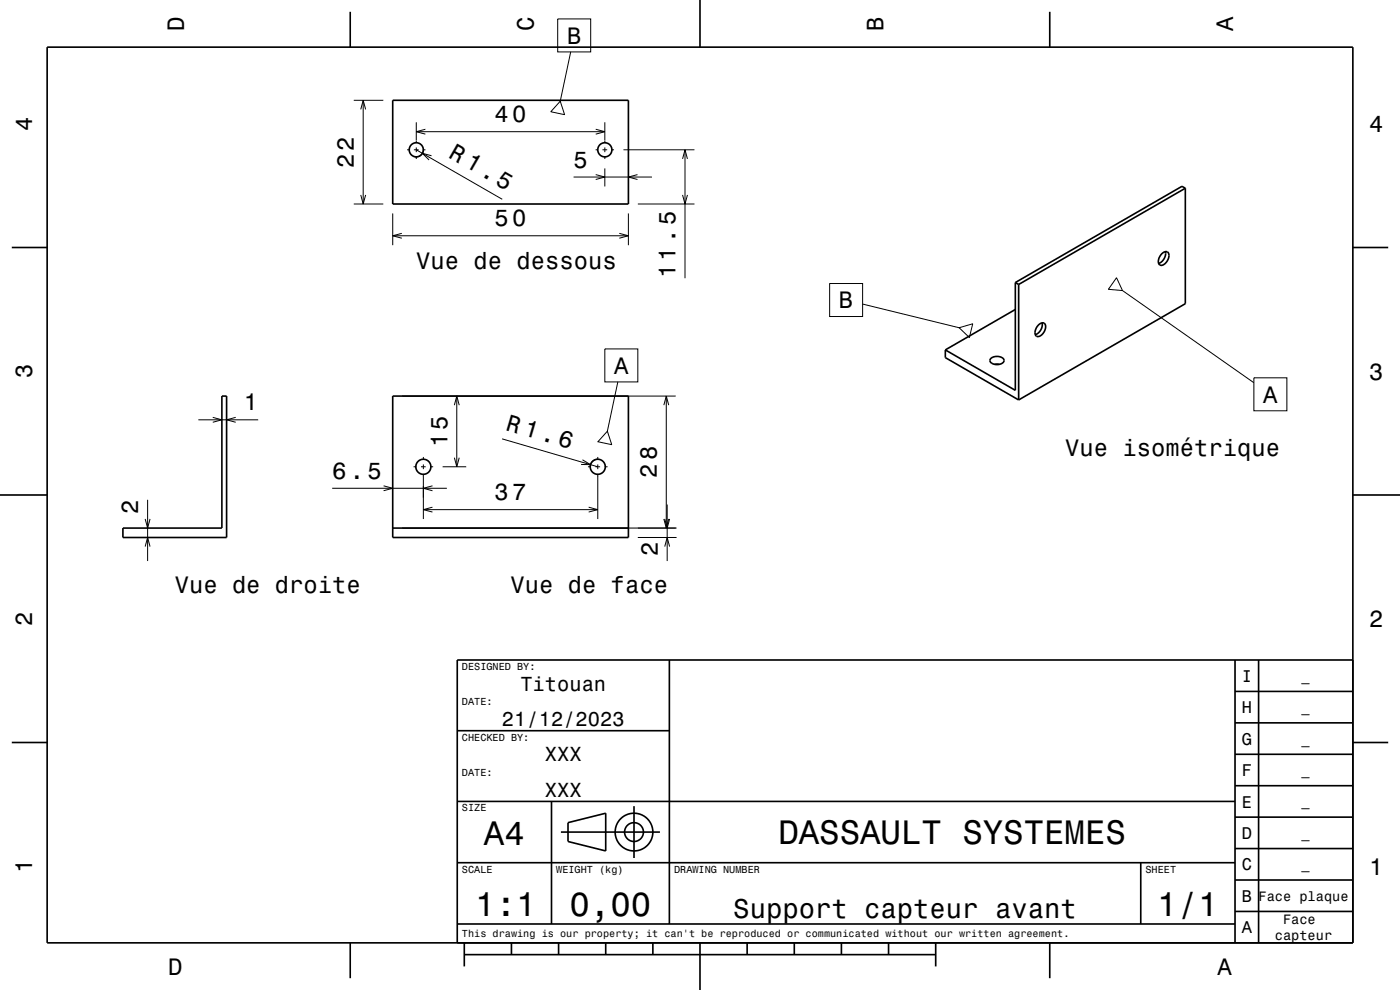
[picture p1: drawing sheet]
<svg xmlns="http://www.w3.org/2000/svg" width="297mm" height="210mm" viewBox="0 0 297 210" stroke-linecap="round" stroke-linejoin="round" font-family="sans-serif">
<g fill="none" stroke="#000" stroke-width=".21">
<path d="M118.3 4h7v7h-7zM121.1 11l-2.2 10.5M75 21.3h6.3M76.5 23.2l.6-1.9 .5 1.9M77.1 21.3v22M86.4 31.8h.4M87.8 31.8h1M88.3 25.9v4.4M88.3 31.3v1M88.3 33.3v.4M88.3 31.8l18.2 10.5M88.3 27.9h40"/>
<path d="M90.2 27.4l-1.9 .5 1.9 .6M90.3 31.8h-.5a1.5 1.5 0 0 1-1.9 1.4M91.5 33l-1.9-.5 1.4 1.4M118.9 21.5l.9 2.8-3-.6zM121.7 37.6h16.6M126.4 31.8h.4M126.4 27.4l1.9 .5-1.9 .6M126.4 37l1.9 .6-1.9 .5M127.8 31.8h1M128.3 25.9v4.4M128.3 31.3v1M128.3 33.3v.4"/>
<path d="M128.3 35.7v3.9M129.8 31.8h.5M132.3 31.8h15M135.2 37l-1.9 .6 1.9 .5M144.8 33.7l.5-1.9 .5 1.9M145.3 31.8v27.2M75 43.3h6.3M76.5 41.3l.6 2 .5-2M83.3 45.3v6.7M83.3 50h50M85.2 49.5l-1.9 .5 1.9 .5M131.4 49.5l1.9 .5-1.9 .5"/>
<path d="M133.3 45.3v6.7M135.3 43.3h12M144.8 41.3l.5 2 .5-2M236.9 58.9l1.2 2.7-3-.2zM128.3 74h7v7h-7zM176 60.1h7v7h-7zM183 64.5l20.5 5M203.5 69.5l2.9-.8-.8 2.9zM238.1 61.6l27.9 19.6M42.1 89.1h12.7M45.1 88.5l2 .6-2 .5M50 88.5l-1.9 .6 1.9 .5"/>
<path d="M85.3 84h58M87.7 99h.6M89.3 99h1M89.8 96.9v.6M89.8 98.5v1M91.3 99h.6M93.9 99h5M96.4 97.1l.5 1.9 .5-1.9M96.4 85.9l.5-1.9 .5 1.9M96.9 84v15M106.5 93.1l20.3 5.9M123.6 97.5l1.7 1.1-2-.1"/>
<path d="M124.7 99h.6M126.3 99h1M126.8 97.4a1.6 1.6 0 0 0-1.6 1.6M126.8 96.9v.6M126.8 98.5v1M128.3 99h.6M128.8 91.5l1 2.8-3-.6zM131.1 81l-2.3 10.5M140.8 85.9l.5-1.9 .6 1.9M141.3 84v28M266 80.1h7v7h-7zM30.8 110.1l.5 1.9 .5-1.9"/>
<path d="M30.8 115.9l.5-1.9 .5 1.9M31.3 106v13M70.5 103.6h24.3M81.4 103.1l1.9 .5-1.9 .5M85.3 112h58.2M89.8 100.5v9.6M89.8 108.1h37M91.7 107.6l-1.9 .5 1.9 .5M91.7 103.1l-1.9 .5 1.9 .5M124.9 107.6l1.9 .5-1.9 .5M126.8 100.5v9.6M135.3 114h8.2"/>
<path d="M140.8 110.1l.5 1.9 .6-1.9M141 115.9l.5-1.9 .6 1.9M141 110.1l.5 1.9 .6-1.9M141.5 107v12"/>
</g>
<g fill="none" stroke="#000" stroke-width=".35">
<path d="M10 10h277v190h-277zM74.3 2.5v7.5M148.5 0v10M222.7 2.5v7.5M83.3 21.3h50v22h-50zM251.5 39.9v24.5l-35.4 20.4M251.5 39.9l-.7-.4-35.4 20.4M251.5 39.9l-35.4 20.4M2.5 52.5h7.5M215.4 59.9v22.9l-14.9-8.6M215.4 59.9l.7 .4M246.5 53.8a.83 .83 0 0 1 1.2-.3 .83 .83 0 0 1 .2 1.1 1.69 1.69 0 0 1-1.9 1.6 1.74 1.74 0 0 1 .5-2.4z"/>
<path d="M247.2 53.4a2.24 2.24 0 0 1-1.4 2.5M287 52.5h7.5M200.5 74.2v1.7l15.6 8.9M210.2 76.1a1.97 1.97 0 0 1 2.8 .2 1.24 1.24 0 0 1-1.7 1 1.03 1.03 0 0 1-1.2-1.1zM211 77.3h1M215.4 65.6l-14.9 8.6M216.1 60.3v24.5M220.4 68.9a.83 .83 0 0 1 1.1-.3 .83 .83 0 0 1 .3 1.1 1.7 1.7 0 0 1-1.9 1.6 1.73 1.73 0 0 1 .5-2.4zM221.1 68.5a2.24 2.24 0 0 1-1.5 2.5M47.1 84h1v30h-22v-2h21zM83.3 84h50v30h-50zM0 105h10"/>
<path d="M83.3 112h50M287 105h10M142 140v56M262 140v60M267 140v60M287 140h-190v60M2.5 157.5h7.5M97 155h45M262 153.3h25M262 146.7h25M287 157.5h7.5M97 170h165"/>
<path d="M117 170v26M119 176.5h21M120.5 174.5l8-2v8l-8-2zM134.5 171v11M262 173.3h25M262 166.7h25M262 160h25M97 196h165M97 183h165M242 183v13M262 193.3h25M262 186.7h25"/>
<path d="M262 180h25M74.3 200v7.5M98.5 202.5h100M98.5 200v5M108.5 200v2.5M118.5 200v2.5M128.5 200v2.5M138.5 200v2.5M148.5 200v10M158.5 200v2.5M168.5 200v2.5M178.5 200v2.5"/>
<path d="M188.5 200v2.5M198.5 200v5M222.7 200v7.5"/>
<circle cx="88.3" cy="31.8" r="1.5"/>
<circle cx="128.3" cy="31.8" r="1.5"/>
<circle cx="89.8" cy="99" r="1.6"/>
<circle cx="126.8" cy="99" r="1.6"/>
<circle cx="134.5" cy="176.5" r="2"/>
<circle cx="134.5" cy="176.5" r="4"/>
</g>
<g font-size="7.2">
<text x="102.7" y="179.3">A4</text>
<text x="165.1" y="179.1">DASSAULT SYSTEMES</text>
<text x="100.8" y="194.3">1:1</text>
<text x="120.8" y="194.3">0,00</text>
<text x="245.5" y="194.3">1/1</text>
</g>
<text font-size="5.8" x="155.6" y="194.6">Support capteur avant</text>
<text font-size="5.1" x="94.9" y="33.3" transform="rotate(30 94.9 33.3)">R 1.5</text>
<g font-size="5">
<text x="39" y="6.5" transform="rotate(-90 39 6.5)">D</text>
<text x="113.2" y="6.5" transform="rotate(-90 113.2 6.5)">C</text>
<text x="120.3" y="9.3">B</text>
<text x="187.4" y="6.5" transform="rotate(-90 187.4 6.5)">B</text>
<text x="261.6" y="6.5" transform="rotate(-90 261.6 6.5)">A</text>
<text x="6.8" y="27.8" transform="rotate(-90 6.8 27.8)">4</text>
<text x="104.9" y="25.9">40</text>
<text x="290.5" y="28.1">4</text>
<text x="75" y="35.7" transform="rotate(-90 75 35.7)">22</text>
<text x="121.7" y="35.6">5</text>
<text x="104.9" y="48">50</text>
<text x="88.3" y="57.1">Vue de dessous</text>
<text x="143.3" y="59" transform="rotate(-90 143.3 59)">11.5</text>
<text x="178" y="65.4">B</text>
<text x="6.8" y="80.3" transform="rotate(-90 6.8 80.3)">3</text>
<text x="130.3" y="79.3">A</text>
<text x="290.5" y="80.6">3</text>
<text x="51.7" y="87.1">1</text>
<text x="268" y="85.4">A</text>
<text x="94.9" y="94.9" transform="rotate(-90 94.9 94.9)">15</text>
<text x="107.1" y="91.2" transform="rotate(16 107.1 91.2)">R 1.6</text>
<text x="70.5" y="101.6">6.5</text>
<text x="139.3" y="101.4" transform="rotate(-90 139.3 101.4)">28</text>
<text x="226" y="96.7">Vue isométrique</text>
<text x="104.9" y="106.1">37</text>
<text x="29.3" y="109.1" transform="rotate(-90 29.3 109.1)">2</text>
<text x="139.5" y="117.9" transform="rotate(-90 139.5 117.9)">2</text>
<text x="37.1" y="125.9">Vue de droite</text>
<text x="108.3" y="125.9">Vue de face</text>
<text x="6.8" y="132.8" transform="rotate(-90 6.8 132.8)">2</text>
<text x="290.5" y="133.1">2</text>
<text x="6.8" y="185.3" transform="rotate(-90 6.8 185.3)">1</text>
<text x="290.5" y="185.6">1</text>
<text x="35.7" y="206.8">D</text>
<text x="258.3" y="206.8">A</text>
</g>
<g font-size="4.3">
<text x="110.4" y="146.5">Titouan</text>
<text x="106.5" y="154">21/12/2023</text>
<text x="115.6" y="161.5">XXX</text>
<text x="115.6" y="169">XXX</text>
</g>
<g font-size="3.6">
<text x="263.4" y="144.6">I</text>
<text x="263.4" y="151.3">H</text>
<text x="263.4" y="158">G</text>
<text x="263.4" y="164.6">F</text>
<text x="263.4" y="171.3">E</text>
<text x="263.4" y="178">D</text>
<text x="263.4" y="184.6">C</text>
<text x="263.4" y="191.3">B</text>
<text x="263.4" y="198">A</text>
</g>
<g font-size="2.9">
<text x="276.1" y="144.4">_</text>
<text x="276.1" y="151">_</text>
<text x="276.1" y="157.7">_</text>
<text x="276.1" y="164.4">_</text>
<text x="276.1" y="171">_</text>
<text x="276.1" y="177.7">_</text>
<text x="276.1" y="184.4">_</text>
<text x="267" y="191.1">Face plaque</text>
<text x="272.2" y="196">Face</text>
<text x="270.5" y="199.4">capteur</text>
</g>
<g font-size="2.2">
<text x="98" y="142.1">DESIGNED BY:</text>
<text x="98" y="149.6">DATE:</text>
<text x="98" y="157.1">CHECKED BY:</text>
<text x="98" y="164.6">DATE:</text>
<text x="98" y="172.1">SIZE</text>
<text x="98" y="185.1">SCALE</text>
<text x="118" y="185.1">WEIGHT (kg)</text>
<text x="143" y="185.1">DRAWING NUMBER</text>
<text x="243" y="185.1">SHEET</text>
<text x="98" y="198.8">This drawing is our property; it can't be reproduced or communicated without our written agreement.</text>
</g>
</svg>
